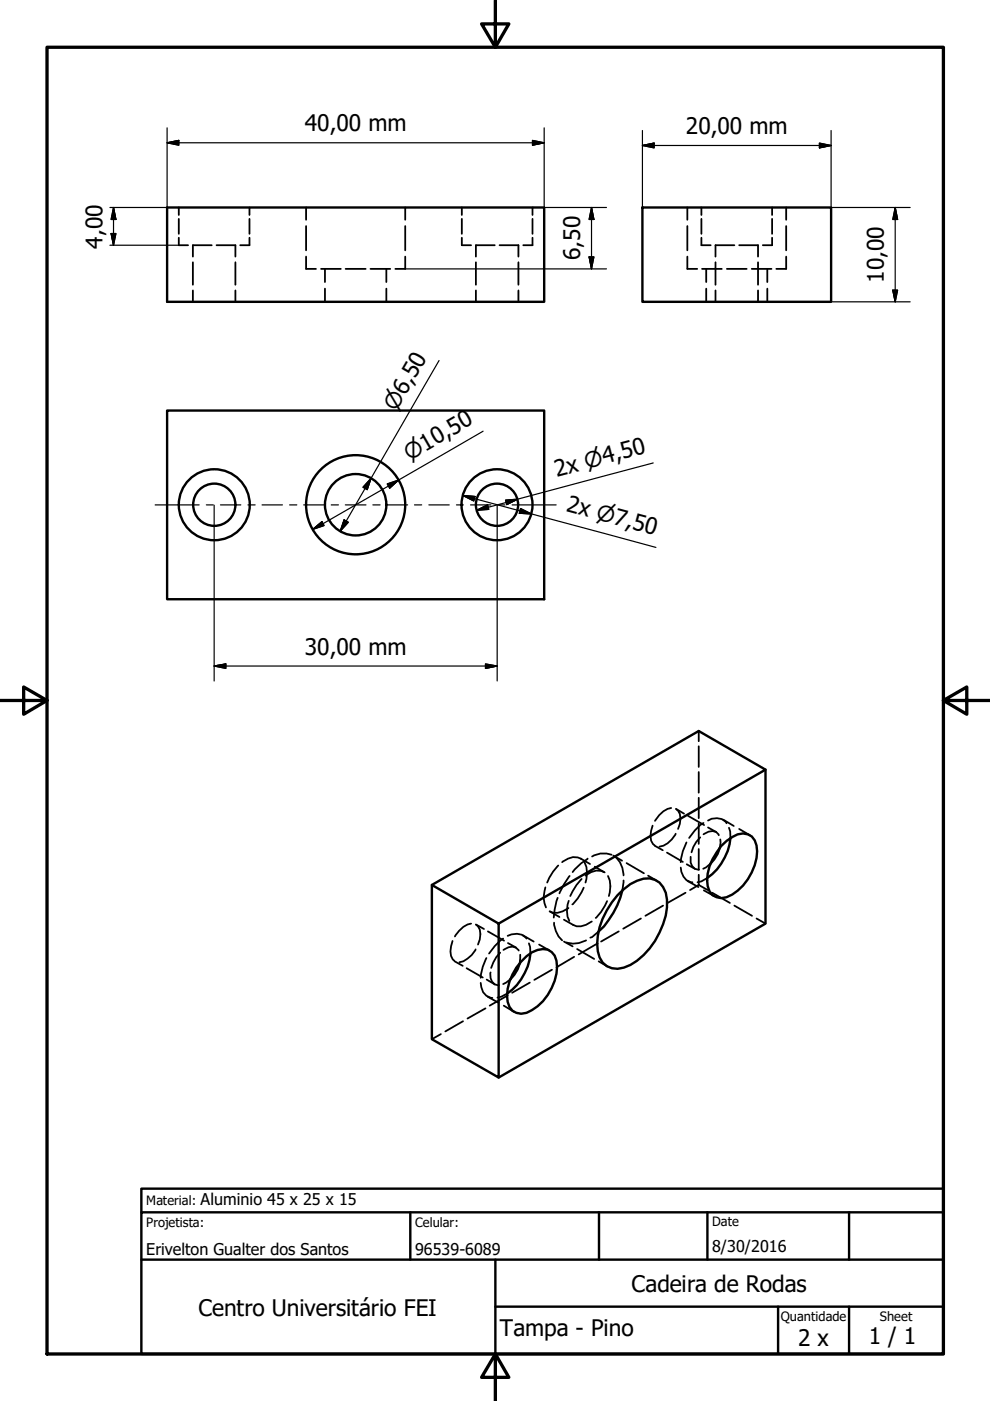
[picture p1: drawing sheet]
<svg xmlns="http://www.w3.org/2000/svg" width="210mm" height="297mm" viewBox="0 0 210 297" stroke-linecap="round" stroke-linejoin="round" font-family="sans-serif">
<!-- layer: Visible (ISO) -->
<g fill="none" stroke="#000" stroke-width=".51">
<path d="M35.4 44h80v20h-80zM136.2 44h40v20h-40zM35.4 87h80v40h-80zM152.6 179.8l-.5 1.2-.7 1.2-.8 .9M152.9 179.4a7.6 7.6 0 0 1 4.6-2.7 2.81 2.81 0 0 1 2.9 2.5 11 11 0 0 1-6.3 11 2.99 2.99 0 0 1-4-2.3 10.8 10.8 0 0 1 2.8-8.5zM154.9 177.7a12 12 0 0 1-5 8.5M162.3 163.2v32.6l-56.6 32.7M91.6 187.6l14.1 8.2v32.7l-14.1-8.2zM91.6 187.6l56.5-32.6 14.2 8.2-56.6 32.6M130.9 189.8a9.4 9.4 0 0 1 6.8-3.6 4.2 4.2 0 0 1 3.7 4.5 16.2 16.2 0 0 1-4.9 11.8 9.1 9.1 0 0 1-5.6 2.9 4 4 0 0 1-4.2-3.7 14.4 14.4 0 0 1 3-10.4zM132 188.8a17.7 17.7 0 0 1-5.1 8.7M110.2 204.3l-.5 1.2-.7 1.2-.8 .9"/>
<path d="M111.6 202.7a5 5 0 0 1 4.5-1.4 3.5 3.5 0 0 1 2 3.7 11.2 11.2 0 0 1-6.5 9.7 2.95 2.95 0 0 1-4-2.3 10.9 10.9 0 0 1 4-9.7zM112.5 202.2a12 12 0 0 1-5 8.5"/>
<circle cx="45.4" cy="107" r="4.5"/>
<circle cx="45.4" cy="107" r="7.5"/>
<circle cx="75.4" cy="107" r="6.5"/>
<circle cx="75.4" cy="107" r="10.5"/>
<circle cx="105.4" cy="107" r="4.5"/>
<circle cx="105.4" cy="107" r="7.5"/>
</g>
<!-- layer: Hidden (ISO) -->
<g fill="none" stroke="#000" stroke-width=".38">
<path d="M37.9 50.4v1.6h2M37.9 44v1.6M37.9 46.4v3.2M40.9 55.6v4.8M44.9 52h-4v2.4M45.9 52h4v2.4M49.9 55.6v4.8M52.9 50.4v1.6h-2M52.9 44v1.6M52.9 46.4v3.2M64.9 54.4v2.6h2.1M64.9 44v2.6"/>
<path d="M64.9 47.9v5.2M68.1 57h4.2M68.9 57v2.8M73.3 57h4.2M78.5 57h4.2M81.9 57v2.8M85.9 54.4v2.6h-2.1M85.9 44v2.6M85.9 47.9v5.2M97.9 50.4v1.6h2M97.9 44v1.6M97.9 46.4v3.2"/>
<path d="M100.9 55.6v4.8M104.9 52h-4v2.4M105.9 52h4v2.4M109.9 55.6v4.8M112.9 50.4v1.6h-2M112.9 44v1.6M112.9 46.4v3.2M145.7 54.4v2.6h2.1M145.7 44v2.6M145.7 47.9v5.2M148.7 50.4v1.6h2M148.7 44v1.6"/>
<path d="M148.7 46.4v3.2M148.8 57h4.2M149.7 57v2.8M151.7 55.6v4.8M154.1 57h4.2M155.7 52h-4v2.4M156.7 52h4v2.4M159.4 57h4.2M160.7 55.6v4.8M162.7 57v2.8M163.7 50.4v1.6h-2M163.7 44v1.6"/>
<path d="M163.7 46.4v3.2M166.7 54.4v2.6h-2.1M166.7 44v2.6M166.7 47.9v5.2M40.9 61.6v2.4M49.9 61.6v2.4M68.9 61.2v2.8M81.9 61.2v2.8M100.9 61.6v2.4M109.9 61.6v2.4M149.7 61.2v2.8M151.7 61.6v2.4"/>
<path d="M160.7 61.6v2.4M162.7 61.2v2.8M148.1 155v2.1M148.1 158.2v4.4M138.4 175.1a4.1 4.1 0 0 0 0 3.8l.4 .3M138.8 179.3l1.7 1M142.3 171.3a5 5 0 0 0-3.4 2.7M143.3 176.8a5.1 5.1 0 0 1-3.5 2.7M143.3 171.5l1.7 1M143.4 171.6a2.67 2.67 0 0 1 .7 3.1l-.3 1.1M145.5 178.6a10.7 10.7 0 0 0-1.2 4.2M145.9 173l3.4 1.9"/>
<path d="M148.1 163.7v4.4M148.1 169.1v4.4M148.1 174.6v4.3M148.5 177.5l-.9 1-.6 1.1-.4 1.1M149.2 174.5a10.6 10.6 0 0 0-3.1 3.2M149.2 176.9a2.01 2.01 0 0 1 3.2 .2M150.1 174a2.92 2.92 0 0 1 4 .5M150.1 175.4l1.7 1M152.7 178l.1 .7-.2 1.1M153.4 173.8l2.2 1.3M154.6 175.5l.2 .8 .1 1.4M156.7 175.8l2.3 1.3"/>
<path d="M95.9 199.5a3.8 3.8 0 0 0 .4 4.2M99.9 195.8a5 5 0 0 0-3.4 2.8M100.9 196l1.7 1M101 196.1a2.67 2.67 0 0 1 .7 3.1l-.4 1.1M103.4 197.5l3.5 1.9M106.7 199a11.4 11.4 0 0 0-3 3.2M107.6 198.4a3.2 3.2 0 0 1 4 .6M107.7 199.9l1.7 1M110.9 198.3l2.3 1.3M115.6 188.1a5.3 5.3 0 0 0 .2 4.3M116.6 193.3l2 1.1M117.5 195.6a5.5 5.5 0 0 0 1.7 3.8"/>
<path d="M118.2 190.4l-.6 2.4-.2 1.7M118.4 183.5a10.4 10.4 0 0 0-2.4 3.6M119.6 199.6l1.8 1M119.6 195l2 1.1M120.5 192.5a4.7 4.7 0 0 1-3.2 1l-.8-.3M120.6 191a5.3 5.3 0 0 0 .1 4.2M120.8 185.7l-1.2 1.8-1 1.9M123.1 182l2 1.2M123.3 182.1a3.4 3.4 0 0 0-4.1 .7M123.3 186.4a11.6 11.6 0 0 0-2.4 3.6M123.8 188.2a9.6 9.6 0 0 1-2.5 3.6M124 182.9a5.7 5.7 0 0 1 .1 4.2"/>
<path d="M124.3 199.4a5.2 5.2 0 0 1-4.2 .4M124.6 182a12.3 12.3 0 0 0-3.2 2.9M125.5 195.4a4.7 4.7 0 0 1-3.3 1l-.7-.3M126.1 183.8l2 1.1M126.9 197.5l-1.4 1.2-.3 .1M128.2 185a3.4 3.4 0 0 0-4.1 .7M128.7 191.1a9.6 9.6 0 0 1-2.4 3.5M128.9 185.7a5.7 5.7 0 0 1 .2 4.3M129.7 181.2a4.8 4.8 0 0 0-4.2 .4M130 181.4l1.9 1.1M130.6 181.8a4.7 4.7 0 0 1 1.6 3.8M131.2 197.5l-3.8 2.1"/>
<path d="M132.2 186.7l-.2 2.1M132.8 183l3.7 2.2M135.9 194.7l-3.8 2.2M137.4 185.7l1.9 1M140.6 192l-3.8 2.2M141.4 180.8l3.4 1.9M144.3 183.9a3 3 0 0 0 2.5 3.2M145.4 189.3l-3.9 2.1M145.6 183.2l1.7 1M145.8 186.8l2.3 1.3M146.4 181.7a2.03 2.03 0 0 0 1.8 2.7M148.1 185.5v2.1l2 1.1"/>
<path d="M148.1 180v4.4M148.1 187.6l-1.8 1.1M149.2 188.8l2.3 1.2M149.9 186.2l-1.2 .7-.8 .2M150.6 183.1l-.9 .8-.6 .3M151 189.3l3.7 2.1M155.7 192l3.7 2.2M160.4 194.7l1.9 1.1M93.5 219.3l-1.9 1M96.4 203.8l1.7 1M98.2 216.5l-3.8 2.2M98.9 205.3l3.5 1.9"/>
<path d="M100.8 201.3a5.1 5.1 0 0 1-3.4 2.7M101.9 208.4a2.9 2.9 0 0 0 2.5 3.2M102.9 213.8l-3.8 2.1M103.1 203.1a10.7 10.7 0 0 0-1.2 4.2M103.2 207.7l1.7 1M103.4 211.3l2.3 1.3M104 206.2a2.03 2.03 0 0 0 1.8 2.7M106 202l-.8 .9-1.1 2.3M106.7 201.4a2.06 2.06 0 0 1 3.3 .1M106.8 213.2l2.2 1.4M107.5 210.7l-1.2 .6-.8 .2M107.6 211.1l-3.8 2.1"/>
<path d="M108.2 207.6l-1.5 1M110.3 202.4l-.1 1.9M112.1 200l.3 .8 .1 1.4M112.3 208.3l-3.7 2.2M114.3 200.3l2.2 1.2M117 205.6l-3.7 2.2M121.7 202.9l-3.7 2.2M122.4 201.2l3.6 2.1M126.5 200.1l-3.8 2.3M126.9 203.8l1.9 1.1"/>
</g>
<!-- layer: Border (ISO) -->
<path d="M10 10h190v277.1h-190zM105 0v10l-2.9-4.9h5.8l-2.9 4.9M0 148.5h10l-5-2.8v5.7l5-2.9M200 148.5l5 2.9v-5.7l-5 2.8h10M105 287.1l2.9 4.9h-5.8l2.9-4.9v9.9" fill="none" stroke="#000" stroke-width=".7"/>
<!-- layer: Title (ISO) -->
<path d="M30 257v-5h170v5M30 257h170v30.1h-170zM87 257v10.1M127 257v10.1M150 257v10.1M180 257v10.1M30 267.1h170M105 277h95M105 267.1v20M165 277v10.1M180 277v10.1" fill="none" stroke="#000" stroke-width=".51"/>
<!-- layer: Dimension (ISO) -->
<g fill="none" stroke="#000" stroke-width=".25">
<path d="M35.4 30.3l2.5-.5v1zM35.4 30.3h80M35.4 27.1v16.9h-12.1M112.9 29.8l2.5 .5-2.5 .5zM115.4 27.1v16.9h13.2M136.2 30.8l2.5-.5v1.1zM136.2 30.8h40M136.2 27.7v16.3M173.7 30.3l2.5 .5-2.5 .6zM176.2 27.7v16.3h16.8M23.3 52h14.6M23.6 49.5h1l-.5 2.5z"/>
<path d="M24.1 44l.5 2.5h-1zM24.1 44v8M85.9 57h42.7M124.9 54.5h1l-.5 2.5zM125.4 44l.5 2.5h-1zM125.4 44v13M189.8 44l.5 2.5h-1zM189.8 44v20M93.1 76.4l-21 36.2M176.2 64h16.8M189.3 61.5h1l-.5 2.5zM102.4 91.4l-36.1 20.9"/>
<path d="M138.5 98.2l-37.4 10M45.4 107.1v37.3M66.3 112.3l2-1.7 .4 .8zM73 110.2l.9 .5-1.8 1.9zM78.7 101.4l-.8 2.4-.9-.5zM82.1 102.6l2.4-.8-1.9 1.7zM98.2 105.1l2.5 .2-.2 .9zM98.2 105.1l40.9 11M101.1 108.2l2.3-1.2 .2 1zM105.4 107.1v37.3M107.2 106l2.5-.2-2.3 1.2zM110.4 107.8l2.2 1.2-2.5-.2z"/>
<path d="M45.4 141.2l2.5-.4v.9zM45.4 141.2h60M102.9 140.8l2.5 .4-2.5 .5z"/>
</g>
<g fill="#000" stroke="#000" stroke-width=".25">
<path d="M35.4 30.3l2.5-.5zM35.4 30.3l2.5-.5v1zM112.9 30.8l2.5-.5zM112.9 29.8l2.5 .5-2.5 .5zM136.2 30.8l2.5-.5zM136.2 30.8l2.5-.5v1.1zM173.7 31.4l2.5-.6zM173.7 30.3l2.5 .5-2.5 .6zM23.6 49.5l.5 2.5zM23.6 49.5h1l-.5 2.5zM24.1 44l.5 2.5zM24.1 44l.5 2.5h-1z"/>
<path d="M124.9 54.5l.5 2.5zM124.9 54.5h1l-.5 2.5zM125.4 44l.5 2.5zM125.4 44l.5 2.5h-1zM189.8 44l.5 2.5zM189.8 44l.5 2.5h-1zM189.3 61.5l.5 2.5zM189.3 61.5h1l-.5 2.5zM66.3 112.3l2-1.7zM66.3 112.3l2-1.7 .4 .8zM73 110.2l-.9 2.4zM73 110.2l.9 .5-1.8 1.9z"/>
<path d="M78.7 101.4l-.8 2.4zM78.7 101.4l-.8 2.4-.9-.5zM82.6 103.5l1.9-1.7zM82.1 102.6l2.4-.8-1.9 1.7zM98.2 105.1l2.5 .2zM98.2 105.1l2.5 .2-.2 .9zM101.1 108.2l2.3-1.2zM101.1 108.2l2.3-1.2 .2 1zM107.4 107l2.3-1.2zM107.2 106l2.5-.2-2.3 1.2zM110.1 108.8l2.5 .2zM110.4 107.8l2.2 1.2-2.5-.2z"/>
<path d="M45.4 141.2l2.5-.4zM45.4 141.2l2.5-.4v.9zM102.9 141.7l2.5-.5zM102.9 140.8l2.5 .4-2.5 .5z"/>
</g>
<!-- layer: Centerline (ISO) -->
<g fill="none" stroke="#000" stroke-width=".25">
<path d="M32.9 107h9.3M43.8 107h1.4M46.7 107h4.4M52.6 107h1.5M55.6 107h4.3M61.4 107h1.5M64.4 107h4.4M70.2 107h1.6M73.2 107h4.4M79.1 107h1.5M82.1 107h4.3M87.9 107h1.5"/>
<path d="M90.9 107h4.3M96.8 107h1.4M99.8 107h4.3M105.6 107h1.5M108.6 107h9.3"/>
</g>
<g font-size="4.8">
<text x="64.6" y="27.9">40,00 mm</text>
<text x="145.4" y="28.4">20,00 mm</text>
<text x="21.7" y="52.7" transform="rotate(-90 21.7 52.7)">4,00</text>
<text x="123" y="55.2" transform="rotate(-90 123 55.2)">6,50</text>
<text x="187.4" y="60" transform="rotate(-90 187.4 60)">10,00</text>
<text x="118" y="101.1" transform="rotate(-15 118 101.1)">2x ⌀4,50</text>
<text x="119.9" y="108.4" transform="rotate(15 119.9 108.4)">2x ⌀7,50</text>
<text x="64.6" y="138.9">30,00 mm</text>
<text x="133.9" y="273.9">Cadeira de Rodas</text>
<text x="42.1" y="279">Centro Universitário FEI</text>
<text x="106" y="283.3">Tampa - Pino</text>
<text x="169.2" y="285.4">2 x</text>
<text x="184.2" y="285">1 / 1</text>
</g>
<g font-size="4.6">
<text x="84" y="87.4" transform="rotate(-60 84 87.4)">⌀6,50</text>
<text x="86.8" y="97.6" transform="rotate(-30 86.8 97.6)">⌀10,50</text>
</g>
<g font-size="3.4">
<text x="42.5" y="255.6">Aluminio 45 x 25 x 15</text>
<text x="31" y="266">Erivelton Gualter dos Santos</text>
<text x="88" y="266">96539-6089</text>
<text x="151" y="265.5">8/30/2016</text>
</g>
<g font-size="2.7">
<text x="31" y="255.4">Material:</text>
<text x="31" y="260.1">Projetista:</text>
<text x="88" y="260.1">Celular:</text>
<text x="151" y="260">Date</text>
<text x="165.5" y="280.1">Quantidade</text>
<text x="186.6" y="280.1">Sheet</text>
</g>
</svg>
